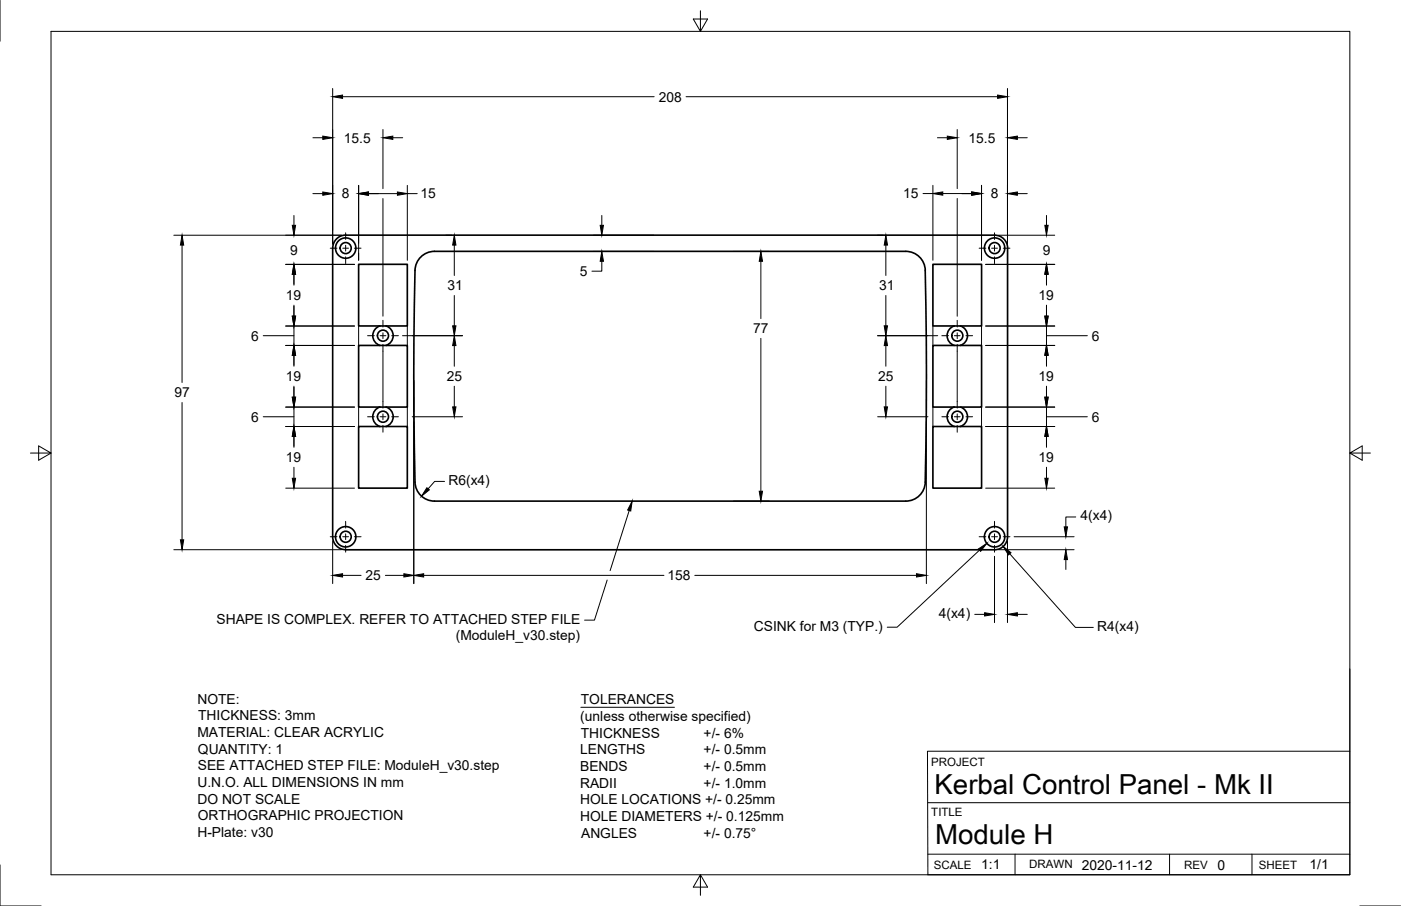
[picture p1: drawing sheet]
<svg xmlns="http://www.w3.org/2000/svg" width="432mm" height="279mm" viewBox="0 0 432 279" stroke-linecap="round" stroke-linejoin="round" font-family="sans-serif">
<!-- layer: Visible -->
<g fill="none" stroke="#000" stroke-width=".51">
<path d="M103.7 73.7a4 4 0 0 1 2.8-1.2h200a4 4 0 0 1 4 4v89a4 4 0 0 1-4 4h-200a4 4 0 0 1-4-4l.1-89a4 4 0 0 1 1.1-2.8zM129.7 79.2a6 6 0 0 1 4.2-1.7h145.3a6 6 0 0 1 6 5.9l.3 32.6-.3 32.7a6 6 0 0 1-6 5.8h-145.3a6 6 0 0 1-6-5.8l-.4-32.7 .4-32.6a6 6 0 0 1 1.8-4.2zM287.5 81.5h15v19h-15zM117.1 100.5h-6.6v-19h15v19h-6.5M117.1 100.5h1.9M117.1 100.5a3.1 3.1 0 0 0-2.2 3 3.1 3.1 0 0 0 2.2 3M119 100.5a3.1 3.1 0 0 1 2.2 3 3.1 3.1 0 0 1-2.2 3M287.5 106.5h15v19h-15zM294.1 100.5a3.1 3.1 0 0 0-2.2 3 3.1 3.1 0 0 0 2.2 3M296 100.5a3.1 3.1 0 0 1 2.2 3 3.1 3.1 0 0 1-2.2 3M117.1 131.5h-6.6v19h15v-19h-6.5M117.1 125.5h-6.6v-19h15v19h-6.5"/>
<path d="M117.1 131.5h1.9M117.1 125.5h1.9M117.1 125.5a3.1 3.1 0 0 0-2.2 3 3.1 3.1 0 0 0 2.2 3M119 125.5a3.1 3.1 0 0 1 2.2 3 3.1 3.1 0 0 1-2.2 3M287.5 131.5h15v19h-15zM294.1 125.5a3.1 3.1 0 0 0-2.2 3 3.1 3.1 0 0 0 2.2 3M296 125.5a3.1 3.1 0 0 1 2.2 3 3.1 3.1 0 0 1-2.2 3"/>
<circle cx="106.5" cy="76.5" r="1.7"/>
<circle cx="106.5" cy="76.5" r="3.1"/>
<circle cx="306.5" cy="76.5" r="1.7"/>
<circle cx="306.5" cy="76.5" r="3.1"/>
<circle cx="118" cy="103.5" r="1.7"/>
<circle cx="295.1" cy="103.5" r="1.7"/>
<circle cx="118" cy="128.5" r="1.7"/>
<circle cx="295.1" cy="128.5" r="1.7"/>
<circle cx="106.5" cy="165.5" r="1.7"/>
<circle cx="106.5" cy="165.5" r="3.1"/>
<circle cx="306.5" cy="165.5" r="1.7"/>
<circle cx="306.5" cy="165.5" r="3.1"/>
</g>
<!-- layer: Border -->
<path d="M0 0v12.7M15.7 9.7h400.3v260.1h-400.3zM215.9 3.3v6.4l-2.2-3.8h4.4l-2.2 3.8M9.4 139.7h6.3l-3.8-2.2v4.4l3.8-2.2M416 139.7l3.8 2.2v-4.4l-3.8 2.2h6.4M0 266.7v12.7h12.7M215.9 269.8l2.2 3.8h-4.4l2.2-3.8v6.3M419.1 279.4h12.7" fill="none" stroke="#000" stroke-width=".31"/>
<!-- layer: Titleblock -->
<path d="M416 206.3v63.5h-130l-.1-38.1h130.1M286 247.5h130M286 263.4h130M312.8 263.4v6.4M360.5 263.4v6.4M385.9 263.4v6.4" fill="none" stroke="#000" stroke-width=".31"/>
<!-- layer: Center Lines -->
<g fill="none" stroke="#000" stroke-width=".31">
<path d="M101.8 76.5h2.1M105.6 76.5h1.8M106.5 71.8v2.1M106.5 75.6v1.8M106.5 79.2v2.1M109.2 76.5h2.1M301.8 76.5h2M305.6 76.5h1.8M306.5 71.8v2.1M306.5 75.6v1.8M306.5 79.2v2.1M309.2 76.5h2.1"/>
<path d="M118 98.8v2.1M295 98.8v2.1M113.3 103.5h2.1M117.1 103.5h1.8M118 102.6v1.8M118 106.2v2.1M120.7 103.5h2.1M290.3 103.5h2.1M294.1 103.5h1.8M295 102.6v1.8M295 106.2v2.1M297.7 103.5h2.1"/>
<path d="M113.3 128.5h2.1M117.1 128.5h1.8M118 123.8v2.1M118 127.6v1.8M118 131.2v2.1M120.7 128.5h2.1M290.3 128.5h2.1M294.1 128.5h1.8M295 123.8v2.1M295 127.6v1.8M295 131.2v2.1M297.7 128.5h2.1"/>
<path d="M101.8 165.5h2.1M105.6 165.5h1.8M106.5 160.8v2.1M106.5 164.6v1.8M106.5 168.2v2.1M109.2 165.5h2.1M301.8 165.5h2M305.6 165.5h1.8M306.5 160.8v2.1M306.5 164.6v1.8M306.5 168.2v2.1M309.2 165.5h2.1"/>
</g>
<!-- layer: Phantom Lines -->
<path d="M110.5 100.5v6M118 108.3v15.5M125.5 100.5v6M287.5 100.5v6M295 108.3v15.5M302.5 100.5v6M110.5 125.5v6M125.5 125.5v6M287.5 125.5v6M302.5 125.5v6" fill="none" stroke="#000" stroke-width=".31"/>
<!-- layer: Dimensions -->
<g fill="none" stroke="#000" stroke-width=".31">
<path d="M102.5 27.3v48M105.6 29.8h96M118 39.9v18.3M211.5 29.8h96M295 39.9v18.3M310.5 27.3v48M96.4 59.7h3.1M96.4 42.5h3.1M110.5 57.2v23.1M113.6 59.7h8.9M121.1 42.5h3M125.5 59.7h3.1"/>
<path d="M125.5 57.2v23.1M284.5 59.7h3M287.5 57.2v23.1M288.9 42.5h3.1M290.6 59.7h8.9M302.5 57.2v23.1M313.6 59.7h3M313.6 42.5h3M53.6 72.5h51.7M56.1 75.6v42.4M90.6 66.4v3.1M118 61.2v36.3"/>
<path d="M137.5 72.5h1.7M140 75.6v9.4M182.9 72.5h18.6M182.9 77.5h18.6M185.5 66.4v3.1M226.1 77.5h10.9M270.5 72.5h1.6M273 75.6v9.4M295 61.2v36.3M307.8 72.5h17.3M322.5 66.4v3.1M88.1 81.5h21.2"/>
<path d="M90.6 84.6v3.3M90.6 94.1v3.4M140 91.1v9.4M185.5 80.6v3h-3.1M234.5 80.6v17.7M273 91.1v9.4M303.8 81.5h21.3M322.5 84.6v3.3M322.5 94.1v3.4M81.1 103.5h9.5M88.1 100.5h21.2M88.1 106.5h21.2"/>
<path d="M90.6 100.5v6M90.6 109.6v3.3M90.6 119.1v3.4M124.1 103.5h18.5M127.5 117.3v62.7M140 106.6v6.3M140 119.1v6.4M234.5 104.4v47.1M270.5 103.5h18.5M273 106.6v6.3M273 119.1v6.4M285.5 117.3v9.7"/>
<path d="M303.8 100.5h21.3M303.8 106.5h21.3M322.5 103.5h12.6M322.5 100.5v6M322.5 109.6v3.3M322.5 119.1v3.4M56.1 124.1v42.4M81.1 128.5h9.5M88.1 125.5h21.2M88.1 131.5h21.2M90.6 125.5v6M90.6 134.6v3.3"/>
<path d="M127.1 128.5h15.5M270.5 128.5h15.5M285.5 130v50M303.8 125.5h21.3M303.8 131.5h21.3M322.5 128.5h12.6M322.5 125.5v6M322.5 134.6v3.3M88.1 150.5h21.2M90.6 144.1v3.4M137 148.5h-3l-2 2.2M226.1 154.5h10.9"/>
<path d="M303.8 150.5h21.3M322.5 144.1v3.4M331.6 159.4h-3.1v3.1M53.6 169.5h51.7M102.5 166.8v13.2M105.6 177.4h5.7M118.8 177.4h5.7M130.6 177.4h74M214.1 177.4h68.4M306.5 171.6v20.4M307.8 169.5h23.2M310.5 166.8v25.2"/>
<path d="M311.2 170.8l20.2 22.7h5.6M312.5 165.5h18.5M328.5 172.6v3M300.4 189.5h3.1M313.6 189.5h3"/>
</g>
<g fill="#000" stroke="#000" stroke-width=".31">
<path d="M102.5 29.8l3.1-.5v1zM307.5 29.3l3 .5-3 .5zM99.5 59.2l3 .5-3 .5zM99.5 42l3 .5-3 .5zM110.5 59.7l3.1-.5v1zM118 42.5l3.1-.5v1zM122.5 59.2l3 .5-3 .5zM287.5 59.7l3.1-.5v1zM292 42l3 .5-3 .5zM299.5 59.2l3 .5-3 .5zM310.5 59.7l3.1-.5v1zM310.5 42.5l3.1-.5v1z"/>
<path d="M56.1 72.5l.5 3.1h-1zM90.1 69.5h1l-.5 3zM140 72.5l.5 3.1h-1zM185 69.5h1l-.5 3zM273 72.5l.5 3.1h-1zM322 69.5h1l-.5 3zM90.6 81.5l.5 3.1h-1zM90.1 97.5h1l-.5 3zM185.5 77.5l.5 3.1h-1zM234.5 77.5l.5 3.1h-1zM322.5 81.5l.5 3.1h-1zM322 97.5h1l-.5 3z"/>
<path d="M90.6 106.5l.5 3.1h-1zM139.5 100.5h1l-.5 3zM140 103.5l.5 3.1h-1zM272.5 100.5h1l-.5 3zM273 103.5l.5 3.1h-1zM322.5 106.5l.5 3.1h-1zM90.1 122.5h1l-.5 3zM90.6 131.5l.5 3.1h-1zM139.5 125.5h1l-.5 3zM272.5 125.5h1l-.5 3zM322 122.5h1l-.5 3zM322.5 131.5l.5 3.1h-1z"/>
<path d="M90.1 147.5h1l-.5 3zM131.6 150.4l.7 .7-2.4 1.9zM234 151.5h1l-.5 3zM322 147.5h1l-.5 3zM55.6 166.5h1l-.5 3zM102.5 177.4l3.1-.5v1zM124.5 176.9l3 .5-3 .5zM127.5 177.4l3.1-.5v1zM282.5 176.9l3 .5-3 .5zM309.2 168.5l2.4 2-.8 .6zM328.5 169.5l.5 3.1h-1zM328 162.5h1l-.5 3z"/>
<path d="M303.5 189l3 .5-3 .5zM310.5 189.5l3.1-.5v1z"/>
</g>
<!-- layer: Annotations -->
<path d="M194.8 154.5l-.4 3.1-1-.3zM301.6 169.3l2.5-1.7-1.9 2.4z" fill="#000" stroke="#000" stroke-width=".31"/>
<path d="M193.9 157.4l-5.9 18.6M187.1 178.9l-3.9 12.3h-3M301.9 169.7l-25.4 23.7h-3M179 218.1h28.9" fill="none" stroke="#000" stroke-width=".31"/>
<g font-size="8.5">
<text x="288" y="244.8">Kerbal Control Panel - Mk II</text>
<text x="288.2" y="260.2">Module H</text>
</g>
<g font-size="4.3">
<text x="203" y="31.3">208</text>
<text x="106" y="44">15.5</text>
<text x="298.5" y="44">15.5</text>
<text x="105.3" y="61.2">8</text>
<text x="129.6" y="61.2">15</text>
<text x="278.4" y="61.2">15</text>
<text x="305.4" y="61.2">8</text>
<text x="89.4" y="78.5">9</text>
<text x="321.4" y="78.5">9</text>
<text x="138" y="89.5">31</text>
<text x="178.7" y="85.1">5</text>
<text x="271" y="89.5">31</text>
<text x="88.1" y="92.5">19</text>
<text x="320" y="92.5">19</text>
<text x="77.4" y="105">6</text>
<text x="232.1" y="102.8">77</text>
<text x="336.5" y="105">6</text>
<text x="88.1" y="117.5">19</text>
<text x="137.7" y="117.5">25</text>
<text x="270.7" y="117.5">25</text>
<text x="320" y="117.5">19</text>
<text x="53.8" y="122.5">97</text>
<text x="77.4" y="130">6</text>
<text x="336.5" y="130">6</text>
<text x="88.1" y="142.5">19</text>
<text x="320" y="142.5">19</text>
<text x="138.2" y="149.5">R6(x4)</text>
<text x="333" y="160.5">4(x4)</text>
<text x="112.7" y="178.9">25</text>
<text x="205.7" y="178.9">158</text>
<text x="289.3" y="190.5">4(x4)</text>
<text x="66.7" y="192.4">SHAPE IS COMPLEX. REFER TO ATTACHED STEP FILE</text>
<text x="140.5" y="197.5">(ModuleH_v30.step)</text>
<text x="232.3" y="194.5">CSINK for M3 (TYP.)</text>
<text x="338.2" y="194.6">R4(x4)</text>
<text x="60.9" y="217.1">NOTE:</text>
<text x="179" y="217.2">TOLERANCES</text>
<text x="60.9" y="227.3">MATERIAL: CLEAR ACRYLIC</text>
<text x="61.1" y="222.2">THICKNESS: 3mm</text>
<text x="178.9" y="222.3">(unless otherwise specified)</text>
<text x="179" y="227.5">THICKNESS</text>
<text x="216.9" y="227.5">+/- 6%</text>
<text x="61" y="232.5">QUANTITY: 1</text>
<text x="178.8" y="232.6">LENGTHS</text>
<text x="216.9" y="232.6">+/- 0.5mm</text>
<text x="61" y="237.6">SEE ATTACHED STEP FILE: ModuleH_v30.step</text>
<text x="178.8" y="237.7">BENDS</text>
<text x="216.9" y="237.7">+/- 0.5mm</text>
<text x="60.8" y="242.7">U.N.O. ALL DIMENSIONS IN mm</text>
<text x="178.8" y="242.9">RADII</text>
<text x="216.9" y="242.9">+/- 1.0mm</text>
<text x="60.9" y="247.9">DO NOT SCALE</text>
<text x="178.8" y="248">HOLE LOCATIONS +/- 0.25mm</text>
<text x="61" y="253">ORTHOGRAPHIC PROJECTION</text>
<text x="178.8" y="253.1">HOLE DIAMETERS +/- 0.125mm</text>
<text x="60.8" y="258.1">H-Plate: v30</text>
<text x="179.1" y="258.3">ANGLES</text>
<text x="216.9" y="258.3">+/- 0.75°</text>
<text x="302.4" y="267.9">1:1</text>
<text x="333.4" y="268.2">2020-11-12</text>
<text x="375.2" y="268.2">0</text>
<text x="403.6" y="268">1/1</text>
</g>
<g font-size="3.5">
<text x="287" y="236.2">PROJECT</text>
<text x="287" y="251.5">TITLE</text>
<text x="287.8" y="267.8">SCALE</text>
<text x="317.2" y="267.8">DRAWN</text>
<text x="365" y="267.9">REV</text>
<text x="388" y="267.9">SHEET</text>
</g>
</svg>
